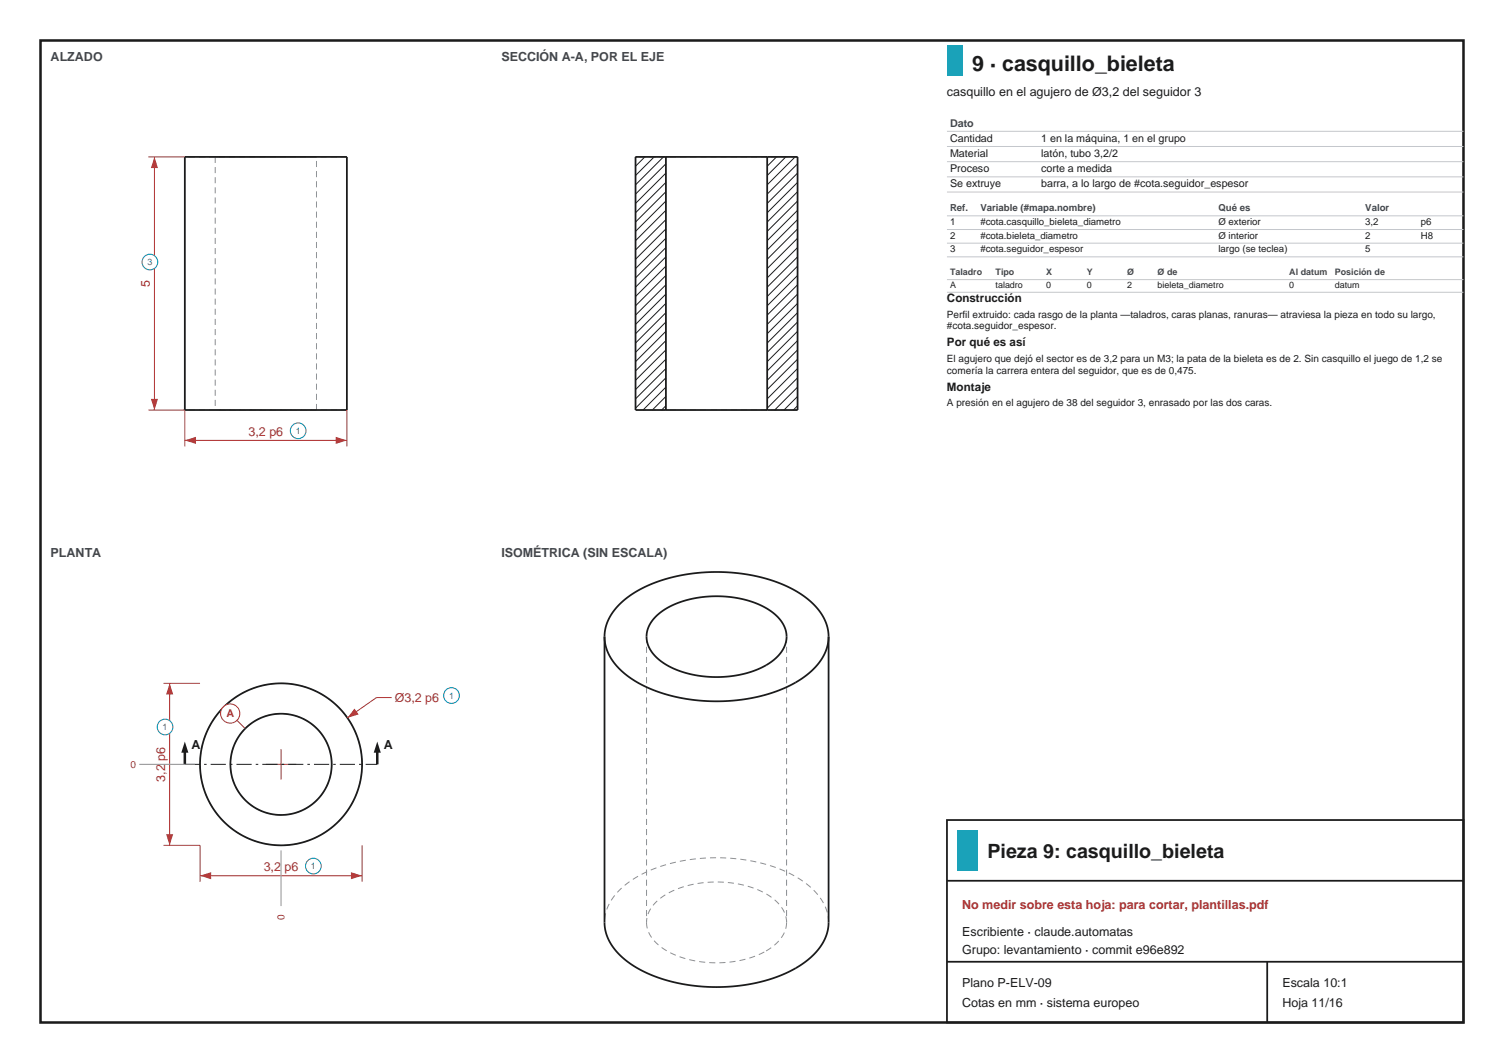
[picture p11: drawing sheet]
<svg xmlns="http://www.w3.org/2000/svg" width="297mm" height="210mm" viewBox="0 0 297 210" stroke-linecap="round" stroke-linejoin="round" font-family="sans-serif">
<path d="M8 8h281v194h-281z" fill="none" stroke="#1b1b1b" stroke-width=".5"/>
<path d="M42.5 31h20M42.5 31v50M62.5 31h-20M68.5 31h-32M42.5 81h20M62.5 81v-50M62.5 81h-20M68.5 81h-32" fill="none" stroke="#8a8f96" stroke-width=".2" stroke-dasharray="1.2 .8" stroke-linecap="butt"/>
<path d="M36.5 31h32v50h-32z" fill="none" stroke="#1b1b1b" stroke-width=".35"/>
<path d="M36.5 81v7.2M36.5 87h32M68.5 81v7.2" fill="none" stroke="#b03030" stroke-width=".2"/>
<g fill="#b03030">
<path d="M36.5 87l2.2-.7v1.4z"/>
<path d="M66.3 86.3l2.2 .7-2.2 .7z"/>
</g>
<circle cx="58.9" cy="85.1" r="1.55" fill="#fff" stroke="#1b5fb0" stroke-width=".2"/>
<path d="M29.3 31h7.2M30.5 31v50M29.3 81h7.2" fill="none" stroke="#b03030" stroke-width=".2"/>
<g fill="#b03030">
<path d="M29.8 78.8h1.4l-.7 2.2z"/>
<path d="M30.5 31l.7 2.2h-1.4z"/>
</g>
<circle cx="29.6" cy="51.8" r="1.55" fill="#fff" stroke="#1b5fb0" stroke-width=".2"/>
<g fill="none" stroke="#1b1b1b" stroke-width=".2">
<path d="M125.5 31h.1M127.3 31l-1.8 1.8M129.2 31l-3.7 3.7M131 31l-5.5 5.5M131.5 32.4l-6 6M131.5 34.2l-6 6M131.5 36l-6 6M131.5 37.9l-6 6M131.5 39.7l-6 6M153.3 31l-1.8 1.8M155.2 31l-3.7 3.7M157 31l-5.5 5.5"/>
<path d="M157.5 32.4l-6 6M157.5 34.2l-6 6M157.5 36l-6 6M157.5 37.9l-6 6M157.5 39.7l-6 6M131.5 41.5l-6 6M131.5 43.4l-6 6M131.5 45.2l-6 6M131.5 47.1l-6 6M131.5 48.9l-6 6M131.5 50.7l-6 6M131.5 52.6l-6 6"/>
<path d="M131.5 54.4l-6 6M131.5 56.3l-6 6M131.5 58.1l-6 6M131.5 59.9l-6 6M157.5 41.5l-6 6M157.5 43.4l-6 6M157.5 45.2l-6 6M157.5 47.1l-6 6M157.5 48.9l-6 6M157.5 50.7l-6 6M157.5 52.6l-6 6M157.5 54.4l-6 6"/>
<path d="M157.5 56.3l-6 6M157.5 58.1l-6 6M157.5 59.9l-6 6M131.5 61.8l-6 6M131.5 63.6l-6 6M131.5 65.4l-6 6M131.5 67.3l-6 6M131.5 69.1l-6 6M131.5 71l-6 6M131.5 72.8l-6 6M131.5 74.6l-6 6M131.5 76.5l-4.5 4.5"/>
<path d="M131.5 78.3l-2.7 2.7M157.5 61.8l-6 6M157.5 63.6l-6 6M157.5 65.4l-6 6M157.5 67.3l-6 6M157.5 69.1l-6 6M157.5 71l-6 6M157.5 72.8l-6 6M157.5 74.6l-6 6M157.5 76.5l-4.5 4.5M157.5 78.3l-2.7 2.7M131.5 80.2l-.8 .8"/>
<path d="M157.5 80.2l-.8 .8"/>
</g>
<path d="M157.5 31h-32M157.5 81h-32M65.5 151l-.2-1.9-.6-1.9-.9-1.8-1.2-1.5-1.5-1.2-1.8-.9-1.9-.6-1.9-.2-1.9 .2-1.9 .6-1.8 .9-1.5 1.2-1.2 1.5-.9 1.8-.6 1.9-.2 1.9 .2 1.9 .6 1.9 .9 1.8 1.2 1.5 1.5 1.2 1.8 .9 1.9 .6 1.9 .2 1.9-.2 1.9-.6 1.8-.9 1.5-1.2 1.2-1.5 .9-1.8 .6-1.9 .2-1.9M71.5 151l-.3-3.2-.9-2.9-1.4-2.7-2.1-2.5-2.5-2.1-2.7-1.4-2.9-.9-3.2-.3-3.2 .3-2.9 .9-2.7 1.4-2.5 2.1-2.1 2.5-1.4 2.7-.9 2.9-.3 3.2 .3 3.2 .9 2.9 1.4 2.7 2.1 2.5 2.5 2.1 2.7 1.4 2.9 .9 3.2 .3 3.2-.3 2.9-.9 2.7-1.4 2.5-2.1 2.1-2.5 1.4-2.7 .9-2.9 .3-3.2" fill="none" stroke="#8a8f96" stroke-width=".2" stroke-dasharray="1.2 .8" stroke-linecap="butt"/>
<g fill="none" stroke="#1b1b1b" stroke-width=".35">
<path d="M131.5 31h20M131.5 31h-6v50h6M131.5 31v50M151.5 31h6v50h-6M151.5 31v50M131.5 81h20"/>
<circle cx="55.5" cy="151" r="16"/>
<circle cx="55.5" cy="151" r="10"/>
</g>
<path d="M39.5 167v7.2M39.5 173h32M71.5 167v7.2" fill="none" stroke="#b03030" stroke-width=".2"/>
<g fill="#b03030">
<path d="M39.5 173l2.2-.7v1.4z"/>
<path d="M69.3 172.3l2.2 .7-2.2 .7z"/>
</g>
<circle cx="61.9" cy="171.1" r="1.55" fill="#fff" stroke="#1b5fb0" stroke-width=".2"/>
<path d="M32.3 135h7.2M33.5 135v32M32.3 167h7.2" fill="none" stroke="#b03030" stroke-width=".2"/>
<g fill="#b03030">
<path d="M32.8 164.8h1.4l-.7 2.2z"/>
<path d="M33.5 135l.7 2.2h-1.4z"/>
</g>
<circle cx="32.6" cy="143.6" r="1.55" fill="#fff" stroke="#1b5fb0" stroke-width=".2"/>
<path d="M52.5 151h6M55.5 148v6" fill="none" stroke="#b03030" stroke-width=".2"/>
<path d="M36.5 151h38" fill="none" stroke="#1b1b1b" stroke-width=".2" stroke-dasharray="3 .8 .5 .8" stroke-linecap="butt"/>
<path d="M36.5 148.5v2.5" fill="none" stroke="#1b1b1b" stroke-width=".5"/>
<path d="M36.5 146.5l.7 2.2h-1.4z" fill="#1b1b1b"/>
<path d="M74.5 148.5v2.5" fill="none" stroke="#1b1b1b" stroke-width=".5"/>
<path d="M74.5 146.5l.7 2.2h-1.4z" fill="#1b1b1b"/>
<path d="M77.3 137.8h-3l-5.7 4" fill="none" stroke="#b03030" stroke-width=".2"/>
<path d="M70 140l.8 1.1-2.2 .7z" fill="#b03030"/>
<circle cx="89.2" cy="137.4" r="1.55" fill="#fff" stroke="#1b5fb0" stroke-width=".2"/>
<path d="M46.8 142.3l1.6 1.6" fill="none" stroke="#b03030" stroke-width=".2"/>
<circle cx="45.5" cy="141" r="1.9" fill="#fff" stroke="#b03030" stroke-width=".2"/>
<path d="M27.5 151h11M55.5 168v11" fill="none" stroke="#8a8f96" stroke-width=".2"/>
<path d="M127.7 125.8v56.4M155.3 125.8v56.4M127.7 182.2a7.4 7.4 0 0 0 4.6 6l2.2 .9 2.4 .7 2.5 .3 2.5 .1 2.6-.2 2.4-.4 2.3-.7 2.1-1M151.3 187.9l1.1-.8a6.3 6.3 0 0 0 2.9-4.9M155.3 182.2a7.4 7.4 0 0 0-4.6-5.9l-2.3-1-2.7-.7-2.8-.3h-2.8l-2.6 .3-2.7 .6-2.3 1-2 1.2a6.3 6.3 0 0 0-2.8 4.8M163.6 182.2a10.7 10.7 0 0 0-5.6-8.5l-2-1.1-2.3-1-2.6-.9-2.9-.6-2.6-.4-3.1-.2h-3.1l-2.7 .3-2.9 .4-2.6 .7-2.6 .9-2.3 1.1-1.9 1.2-1.7 1.4-1.4 1.5-1.1 1.7a7.9 7.9 0 0 0-.8 3.5" fill="none" stroke="#8a8f96" stroke-width=".2" stroke-dasharray="1.2 .8" stroke-linecap="butt"/>
<path d="M119.4 125.8v56.4a10.7 10.7 0 0 0 5.6 8.5l2 1.2 2.3 1 2.6 .8 2.8 .7 2.9 .4 2.9 .2h2.9l2.9-.3 2.9-.5 2.6-.7 2.6-.9 2.2-1.1 2-1.2 1.7-1.3 1.4-1.6 1.1-1.6a7.9 7.9 0 0 0 .8-3.6v-56.4M119.4 125.8a10.7 10.7 0 0 0 5.6 8.5l2.2 1.2 2.3 1 2.6 .8 2.6 .6 2.9 .4 2.9 .2h2.9l3.1-.3 2.7-.4 2.8-.8 2.7-1 2.1-1 2-1.2 1.6-1.4 1.3-1.4 1.1-1.7a7.9 7.9 0 0 0 .8-3.5M119.4 125.8a10.7 10.7 0 0 1 5.6-8.5l2.2-1.3 2.3-1 2.6-.8 2.7-.6 2.8-.4 2.9-.2 3.1 .1 2.7 .2 2.9 .5 2.6 .7 2.6 .9 2.3 1.1 1.9 1.2 1.8 1.5 1.4 1.5 1 1.5a7.9 7.9 0 0 1 .8 3.6M129.5 121.8l2-1.5 2.6-1.3 3-.8 3.4-.4 3.5 .1 3.3 .6 2.9 1.1 2.3 1.3a5.6 5.6 0 0 1 2.3 7 11.3 11.3 0 0 1-7.3 5.1l-2.3 .5-2.3 .2h-2.3l-2.3-.2-2.3-.4-2.1-.6-1.9-.9-1.5-1a5.6 5.6 0 0 1-2.4-6.9l.6-1z" fill="none" stroke="#1b1b1b" stroke-width=".35"/>
<path d="M187 9h3v6h-3z" fill-rule="evenodd" fill="#17a2b8"/>
<path d="M187 25.9h102M187 28.9h102M187 31.9h102M187 34.9h102M187 37.9h102M187 42.6h102M187 45.3h102M187 48h102M187 50.7h102M187 55.2h102M187 57.7h102" fill="none" stroke="#c4c7cc" stroke-width=".2"/>
<path d="M187 162h102v40h-102zM187 174h102M187 190h102M250.2 190v12" fill="none" stroke="#1b1b1b" stroke-width=".35"/>
<path d="M189 164h4v8h-4z" fill-rule="evenodd" fill="#17a2b8"/>
<text font-size="4.2" fill="#1b1b1b" x="192" y="14">9 · casquillo_bieleta</text>
<text font-size="3.9" fill="#1b1b1b" x="195" y="169.5">Pieza 9: casquillo_bieleta</text>
<g font-size="2.5" fill="#41464d">
<text x="10" y="12">ALZADO</text>
<text x="99" y="12">SECCIÓN A-A, POR EL EJE</text>
<text x="10" y="110">PLANTA</text>
<text x="99" y="110">ISOMÉTRICA (SIN ESCALA)</text>
</g>
<g font-size="2.5" fill="#1b1b1b">
<text x="187" y="19">casquillo en el agujero de Ø3,2 del seguidor 3</text>
<text x="37.8" y="148">A</text>
<text x="75.8" y="148">A</text>
<text x="190" y="185">Escribiente · claude.automatas</text>
<text x="190" y="188.5">Grupo: levantamiento · commit e96e892</text>
<text x="190" y="195">Plano P-ELV-09</text>
<text x="253.2" y="195">Escala 10:1</text>
<text x="190" y="199">Cotas en mm · sistema europeo</text>
<text x="253.2" y="199">Hoja 11/16</text>
</g>
<g font-size="2.5" fill="#b03030">
<text x="29.6" y="56.7" transform="rotate(-90 29.6 56.7)">5</text>
<text x="49.1" y="86.1">3,2 p6</text>
<text x="77.9" y="138.6">Ø3,2 p6</text>
<text x="32.6" y="154.4" transform="rotate(-90 32.6 154.4)">3,2 p6</text>
<text x="52.1" y="172.1">3,2 p6</text>
<text x="190" y="179.5">No medir sobre esta hoja: para cortar, plantillas.pdf</text>
</g>
<g font-size="2.3" fill="#1b1b1b">
<text x="187" y="59.7">Construcción</text>
<text x="187" y="68.4">Por qué es así</text>
<text x="187" y="77.1">Montaje</text>
</g>
<text font-size="2.1" fill="#41464d" x="187.6" y="25">Dato</text>
<g font-size="2.1" fill="#1b1b1b">
<text x="187.6" y="28">Cantidad</text>
<text x="205.6" y="28">1 en la máquina, 1 en el grupo</text>
<text x="187.6" y="31">Material</text>
<text x="187.6" y="34">Proceso</text>
<text x="205.6" y="31">latón, tubo 3,2/2</text>
<text x="205.6" y="34">corte a medida</text>
<text x="187.6" y="37">Se extruye</text>
<text x="205.6" y="37">barra, a lo largo de #cota.seguidor_espesor</text>
</g>
<text font-size="2.1" fill="#b03030" x="44.7" y="141.7">A</text>
<g font-size="2" fill="#1b1b1b">
<text x="187" y="62.7">Perfil extruido: cada rasgo de la planta —taladros, caras planas, ranuras— atraviesa la pieza en todo su largo,</text>
<text x="187" y="65.1">#cota.seguidor_espesor.</text>
<text x="187" y="71.4">El agujero que dejó el sector es de 3,2 para un M3; la pata de la bieleta es de 2. Sin casquillo el juego de 1,2 se</text>
<text x="187" y="73.8">comería la carrera entera del seguidor, que es de 0,475.</text>
<text x="187" y="80.1">A presión en el agujero de 38 del seguidor 3, enrasado por las dos caras.</text>
</g>
<g font-size="2" fill="#b03030">
<text x="25.8" y="151.7">0</text>
<text x="56.2" y="181.7" transform="rotate(-90 56.2 181.7)">0</text>
</g>
<g font-size="1.9" fill="#41464d">
<text x="187.6" y="41.7">Ref.</text>
<text x="193.6" y="41.7">Variable (#mapa.nombre)</text>
<text x="240.6" y="41.7">Qué es</text>
<text x="269.6" y="41.7">Valor</text>
</g>
<g font-size="1.9" fill="#1b1b1b">
<text x="187.6" y="44.4">1</text>
<text x="187.6" y="47.1">2</text>
<text x="193.6" y="44.4">#cota.casquillo_bieleta_diametro</text>
<text x="193.6" y="47.1">#cota.bieleta_diametro</text>
<text x="240.6" y="44.4">Ø exterior</text>
<text x="240.6" y="47.1">Ø interior</text>
<text x="269.6" y="44.4">3,2</text>
<text x="269.6" y="47.1">2</text>
<text x="280.6" y="44.4">p6</text>
<text x="280.6" y="47.1">H8</text>
<text x="187.6" y="49.8">3</text>
<text x="193.6" y="49.8">#cota.seguidor_espesor</text>
<text x="240.6" y="49.8">largo (se teclea)</text>
<text x="269.6" y="49.8">5</text>
</g>
<g font-size="1.8" fill="#1b5fb0">
<text x="29.1" y="52.4">3</text>
<text x="58.4" y="85.7">1</text>
<text x="88.7" y="138">1</text>
<text x="32.1" y="144.2">1</text>
<text x="61.4" y="171.7">1</text>
</g>
<g font-size="1.8" fill="#41464d">
<text x="187.6" y="54.3">Taladro</text>
<text x="196.6" y="54.3">Tipo</text>
<text x="206.6" y="54.3">X</text>
<text x="214.6" y="54.3">Y</text>
<text x="222.6" y="54.3">Ø</text>
<text x="228.6" y="54.3">Ø de</text>
<text x="254.6" y="54.3">Al datum</text>
<text x="263.6" y="54.3">Posición de</text>
</g>
<g font-size="1.8" fill="#1b1b1b">
<text x="187.6" y="56.8">A</text>
<text x="196.6" y="56.8">taladro</text>
<text x="206.6" y="56.8">0</text>
<text x="214.6" y="56.8">0</text>
<text x="222.6" y="56.8">2</text>
<text x="228.6" y="56.8">bieleta_diametro</text>
<text x="254.6" y="56.8">0</text>
<text x="263.6" y="56.8">datum</text>
</g>
</svg>
